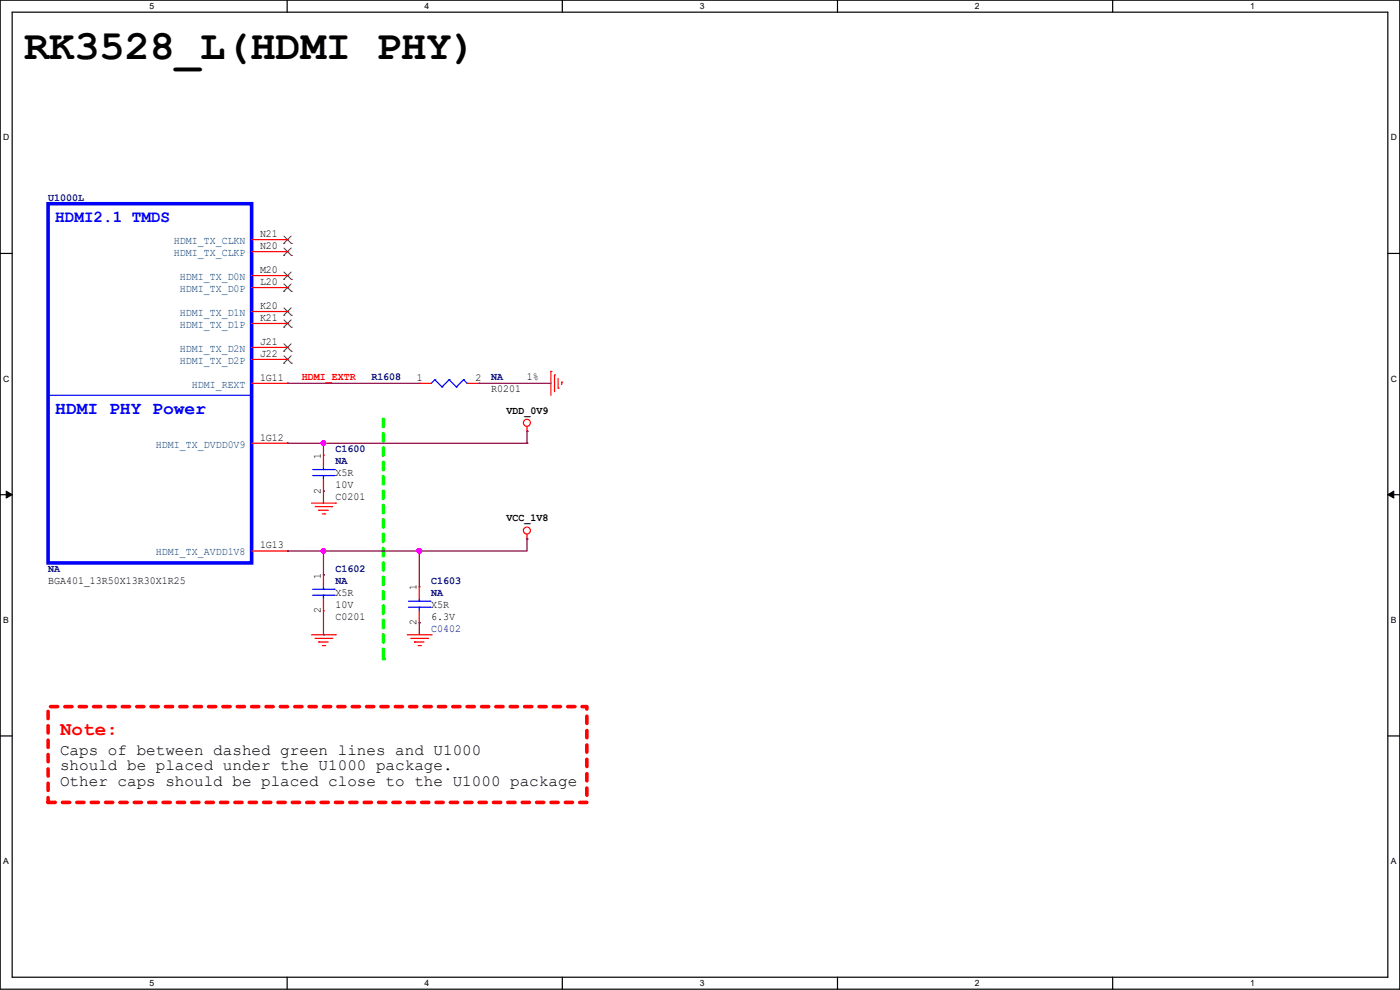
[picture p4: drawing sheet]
<svg xmlns="http://www.w3.org/2000/svg" width="297mm" height="210mm" viewBox="0 0 297 210" stroke-linecap="round" stroke-linejoin="round" font-family="sans-serif">
<path d="M0 0h297v209.8h-297zM2.6 2.6h291.8v204.7h-291.8z" fill="none" stroke="#000" stroke-width=".25"/>
<g fill="#fff">
<path d="M31.8 .3h.9v2h-.9z"/>
<path d="M31.8 207.6h.9v2h-.9z"/>
</g>
<path d="M60.9 0v2.6M60.9 207.3v2.5" fill="none" stroke="#000" stroke-width=".25"/>
<g fill="#fff">
<path d="M90.1 .3h1v2h-1z"/>
<path d="M90.1 207.6h1v2h-1z"/>
</g>
<path d="M119.3 0v2.6M119.3 207.3v2.5" fill="none" stroke="#000" stroke-width=".25"/>
<g fill="#fff">
<path d="M148.5 .3h.9v2h-.9z"/>
<path d="M148.5 207.6h.9v2h-.9z"/>
</g>
<path d="M177.7 0v2.6M177.7 207.3v2.5" fill="none" stroke="#000" stroke-width=".25"/>
<g fill="#fff">
<path d="M206.8 .3h1v2h-1z"/>
<path d="M206.8 207.6h1v2h-1z"/>
</g>
<path d="M236.1 0v2.6M236.1 207.3v2.5" fill="none" stroke="#000" stroke-width=".25"/>
<g fill="#fff">
<path d="M265.2 .3h1v2h-1z"/>
<path d="M265.2 207.6h1v2h-1z"/>
<path d="M.7 28.2h1.2v1.9h-1.2z"/>
<path d="M295.1 28.2h1.2v1.9h-1.2z"/>
<path d="M.7 79.3h1.2v2h-1.2z"/>
<path d="M295.1 79.3h1.2v2h-1.2z"/>
</g>
<path d="M0 53.8h2.6M294.4 53.8h2.6" fill="none" stroke="#000" stroke-width=".25"/>
<g fill="#fff">
<path d="M.7 130.5h1.2v2h-1.2z"/>
<path d="M295.1 130.5h1.1v2h-1.1z"/>
</g>
<path d="M0 104.9h2.6M294.4 104.9h2.6" fill="none" stroke="#000" stroke-width=".25"/>
<path d="M1.3 104.2l1.3 .7-1.3 .8zM294.4 104.9l1.3-.7v1.5z" fill="#000" stroke="#000" stroke-width=".21"/>
<g fill="#fff">
<path d="M.7 181.7h1.2v2h-1.2z"/>
<path d="M295.1 181.7h1.1v2h-1.1z"/>
</g>
<path d="M0 156.1h2.6M294.4 156.1h2.6" fill="none" stroke="#000" stroke-width=".25"/>
<path d="M81.3 88.9v50.8" fill="none" stroke="#01ff00" stroke-width=".76" stroke-dasharray="1.5 1.5"/>
<circle cx="81.3" cy="139.7" r=".38" fill="#01ff00" stroke-dasharray="1.5 1.5"/>
<path d="M10.2 149.9h114.3v20.3h-114.3z" fill="none" stroke="#f00" stroke-width=".76" stroke-dasharray="1.5 1.5"/>
<g fill="none" stroke="#f00" stroke-width=".25">
<path d="M53.4 50.8h7.6M53.4 53.4h7.6M53.4 58.5h7.6M61 50.8h.1M61 53.4h.1M61 58.5h.1M53.4 61h7.6M53.4 66.1h7.6M53.4 68.6h7.6M53.4 73.7h7.6M53.4 76.2h7.6M61 61h.1"/>
<path d="M61 66.1h.1M61 68.6h.1M61 73.7h.1M61 76.2h.1M116.9 78.8h.1M116.9 78.8v5.1M117.6 79.5h.1M117.6 79.5v3.6M53.4 81.3h7.6M53.4 94h7.6M61 81.3h.1M61 94h.1"/>
<path d="M68.6 96.6h.1M68.6 96.6v2.5M88.9 81.3h.1M88.9 81.3h2.6M99.1 81.3h2.5M101.6 81.3h.1M111.8 91.5h.1M111.8 90.5v1M118.4 82.3h.1M118.4 80.3v2M119.2 81.1h.1M119.2 81.1v.5"/>
<path d="M53.4 116.9h7.6M61 116.9h.1M66.1 106.7h5.1M66.8 107.5h3.6M67.6 108.2h.1M67.6 108.2h2M68.4 109h.5M68.6 104.2h.1M68.6 101.6v2.6M68.9 109h.1M70.4 107.5h.1M71.2 106.7h.1"/>
<path d="M111.8 114.3h.1M111.8 113.3v1M66.1 134.7h5.1M66.8 135.4h3.6M67.6 136.2h.1M67.6 136.2h2M68.4 136.9h.5M68.6 122h.1M68.6 129.6h.1M68.6 122v2.5M68.6 127v2.6M68.9 136.9h.1"/>
<path d="M70.4 135.4h.1M71.2 134.7h.1M86.4 134.7h5.1M87.2 135.4h3.5M87.9 136.2h.1M87.9 136.2h2.1M88.7 136.9h.5M88.9 124.5h.1M88.9 132.1h.1M88.9 124.5v2.5M88.9 129.6v2.5M89.2 136.9h.1"/>
<path d="M90.7 135.4h.1M91.5 134.7h.1"/>
<circle cx="111.8" cy="89.7" r=".74"/>
<circle cx="111.8" cy="112.5" r=".74"/>
</g>
<g fill="none" stroke="#00f" stroke-width=".25">
<path d="M10.2 83.9h.1M10.2 83.9h43.2M66.3 99.6h4.6M68.6 99.6h.1M68.6 99.1v.5M70.9 99.6h.1M92.2 80.6h.1M92.2 80.6l-.7 .7M92.2 80.6l1.6 1.5M93.8 82.1h.1M95.3 80.6h.1M95.3 80.6l-1.5 1.5"/>
<path d="M95.3 80.6l1.5 1.5M96.8 82.1h.1M98.3 80.6h.1M98.3 80.6l-1.5 1.5M98.3 80.6l.8 .7M99.1 81.3h.1M66.3 100.9h4.6M68.6 100.9h.1M68.6 100.9v.7M70.9 100.9h.1M66.3 126.3h4.6M66.3 125h4.6"/>
<path d="M68.6 125h.1M68.6 126.3h.1M68.6 124.5v.5M68.6 126.3v.7M70.9 126.3h.1M70.9 125h.1M86.7 128.8h4.5M86.7 127.6h4.5M88.9 127.6h.1M88.9 128.8h.1M88.9 127v.6M88.9 128.8v.8"/>
<path d="M91.2 128.8h.1M91.2 127.6h.1"/>
</g>
<path d="M10.2 43.2h43.2v76.2h-43.2z" fill="none" stroke="#00f" stroke-width=".76"/>
<g fill="none" stroke="#7f3f00" stroke-width=".21">
<path d="M60.2 51.6h.1M60.2 54.2h.1M60.2 59.3h.1M60.2 50.1l1.6 1.5M60.2 52.6l1.6 1.6M60.2 57.7l1.6 1.6M61.8 50.1l-1.6 1.5M61.8 52.6l-1.6 1.6M61.8 57.7l-1.6 1.6M61.8 51.6h.1M61.8 54.2h.1M61.8 59.3h.1"/>
<path d="M60.2 61.8h.1M60.2 66.9h.1M60.2 69.4h.1M60.2 74.5h.1M60.2 77h.1M60.2 60.2l1.6 1.6M60.2 65.3l1.6 1.6M60.2 67.9l1.6 1.5M60.2 72.9l1.6 1.6M60.2 75.5l1.6 1.5M61.8 60.2l-1.6 1.6M61.8 65.3l-1.6 1.6"/>
<path d="M61.8 67.9l-1.6 1.5M61.8 72.9l-1.6 1.6M61.8 75.5l-1.6 1.5M61.8 61.8h.1M61.8 66.9h.1M61.8 69.4h.1M61.8 74.5h.1M61.8 77h.1"/>
</g>
<g fill="none" stroke="#7f003f" stroke-width=".25">
<path d="M61 81.3h.1M61 94h.1M61 81.3h27.9M61 94h50.8M68.6 94h.1M68.6 94v2.6M101.6 81.3h.1M101.6 81.3h15.3M111.8 94h.1M111.8 91.5h.1M111.8 91.5v2.5M61 116.9h.1"/>
<path d="M68.6 104.2h.1M68.6 116.9h.1M68.6 104.2v2.5M68.6 116.9v5.1M88.9 116.9h.1M88.9 116.9v7.6M111.8 114.3h.1M111.8 114.3v2.6h-50.8M68.6 134.7h.1M68.6 122h.1M68.6 129.6v5.1M88.9 132.1h.1"/>
<path d="M88.9 132.1v2.6"/>
</g>
<g fill="#f0f" stroke="#f0f" stroke-width=".25">
<circle cx="88.9" cy="116.9" r=".49"/>
<circle cx="68.6" cy="116.9" r=".49"/>
<circle cx="68.6" cy="94" r=".49"/>
</g>
<text font-size="8.9" x="5.1" y="12.5">RK3528_L(HDMI PHY)</text>
<text font-size="4.1" fill="#f00" x="12.7" y="155.9">Note:</text>
<text font-size="3.8" fill="#00f" x="11.7" y="87.8">HDMI PHY Power</text>
<text font-size="3.6" fill="#00f" x="11.7" y="47.2">HDMI2.1 TMDS</text>
<g font-size="3.3">
<text x="12.7" y="160.1">Caps of between dashed green lines and U1000</text>
<text x="12.7" y="163.4">should be placed under the U1000 package.</text>
<text x="12.7" y="166.8">Other caps should be placed close to the U1000 package</text>
</g>
<g font-size="2.3" fill="#00007f">
<text x="10.2" y="42.5">U1000L</text>
<text x="78.8" y="80.6">R1608</text>
<text x="104.2" y="80.6">NA</text>
<text x="71.2" y="95.9">C1600</text>
<text x="71.2" y="98.4">NA</text>
<text x="10.2" y="121.3">NA</text>
<text x="71.2" y="121.3">C1602</text>
<text x="71.2" y="123.8">NA</text>
<text x="91.5" y="123.8">C1603</text>
<text x="91.5" y="126.4">NA</text>
<text x="91.5" y="134">C0402</text>
</g>
<g font-size="2.3" fill="#003f7f">
<text x="36.9" y="51.8">HDMI_TX_CLKN</text>
<text x="36.9" y="54.3">HDMI_TX_CLKP</text>
<text x="38.1" y="59.4">HDMI_TX_D0N</text>
<text x="38.1" y="61.9">HDMI_TX_D0P</text>
<text x="38.1" y="67">HDMI_TX_D1N</text>
<text x="38.1" y="69.6">HDMI_TX_D1P</text>
<text x="38.1" y="74.6">HDMI_TX_D2N</text>
<text x="38.1" y="77.2">HDMI_TX_D2P</text>
<text x="40.7" y="82.3">HDMI_REXT</text>
<text x="33.1" y="95">HDMI_TX_DVDD0V9</text>
<text x="33.1" y="117.8">HDMI_TX_AVDD1V8</text>
</g>
<g font-size="2.3">
<text x="55.2" y="50.3">N21</text>
<text x="55.2" y="52.8">N20</text>
<text x="55.2" y="57.9">M20</text>
<text x="55.2" y="60.5">L20</text>
<text x="55.2" y="65.5">K20</text>
<text x="55.2" y="68.1">K21</text>
<text x="55.2" y="73.2">J21</text>
<text x="55.2" y="75.7">J22</text>
<text x="55.2" y="80.8">1G11</text>
<text x="88.4" y="80.8">1</text>
<text x="100.9" y="80.8">2</text>
<text x="104.2" y="83.2">R0201</text>
<text x="111.8" y="80.6">1%</text>
<text x="107.5" y="87.8">VDD_0V9</text>
<text x="55.2" y="93.5">1G12</text>
<text x="68.1" y="97.3" transform="rotate(-90 68.1 97.3)">1</text>
<text x="71.2" y="101">X5R</text>
<text x="68.1" y="104.7" transform="rotate(-90 68.1 104.7)">2</text>
<text x="71.2" y="106">C0201</text>
<text x="71.2" y="103.5">10V</text>
<text x="107.5" y="110.6">VCC_1V8</text>
<text x="55.2" y="116.3">1G13</text>
<text x="10.2" y="123.8">BGA401_13R50X13R30X1R25</text>
<text x="68.1" y="122.7" transform="rotate(-90 68.1 122.7)">1</text>
<text x="88.4" y="125.3" transform="rotate(-90 88.4 125.3)">1</text>
<text x="68.1" y="130.1" transform="rotate(-90 68.1 130.1)">2</text>
<text x="71.2" y="131.4">C0201</text>
<text x="71.2" y="126.4">X5R</text>
<text x="71.2" y="128.9">10V</text>
<text x="91.5" y="128.9">X5R</text>
<text x="91.5" y="131.4">6.3V</text>
<text x="88.4" y="132.6" transform="rotate(-90 88.4 132.6)">2</text>
</g>
<text font-size="2.3" fill="#f00" x="64.1" y="80.6">HDMI_EXTR</text>
<g font-size="1.8">
<text x="31.7" y="1.9">5</text>
<text x="90.1" y="1.9">4</text>
<text x="148.5" y="1.9">3</text>
<text x="206.8" y="1.9">2</text>
<text x="265.2" y="1.9">1</text>
<text x=".7" y="29.8">D</text>
<text x="295.1" y="29.8">D</text>
<text x=".7" y="80.9">C</text>
<text x="295.1" y="80.9">C</text>
<text x=".7" y="132.1">B</text>
<text x="295.1" y="132.1">B</text>
<text x=".7" y="183.3">A</text>
<text x="295.1" y="183.3">A</text>
<text x="31.7" y="209.2">5</text>
<text x="90.1" y="209.2">4</text>
<text x="148.5" y="209.2">3</text>
<text x="206.8" y="209.2">2</text>
<text x="265.2" y="209.2">1</text>
</g>
</svg>
